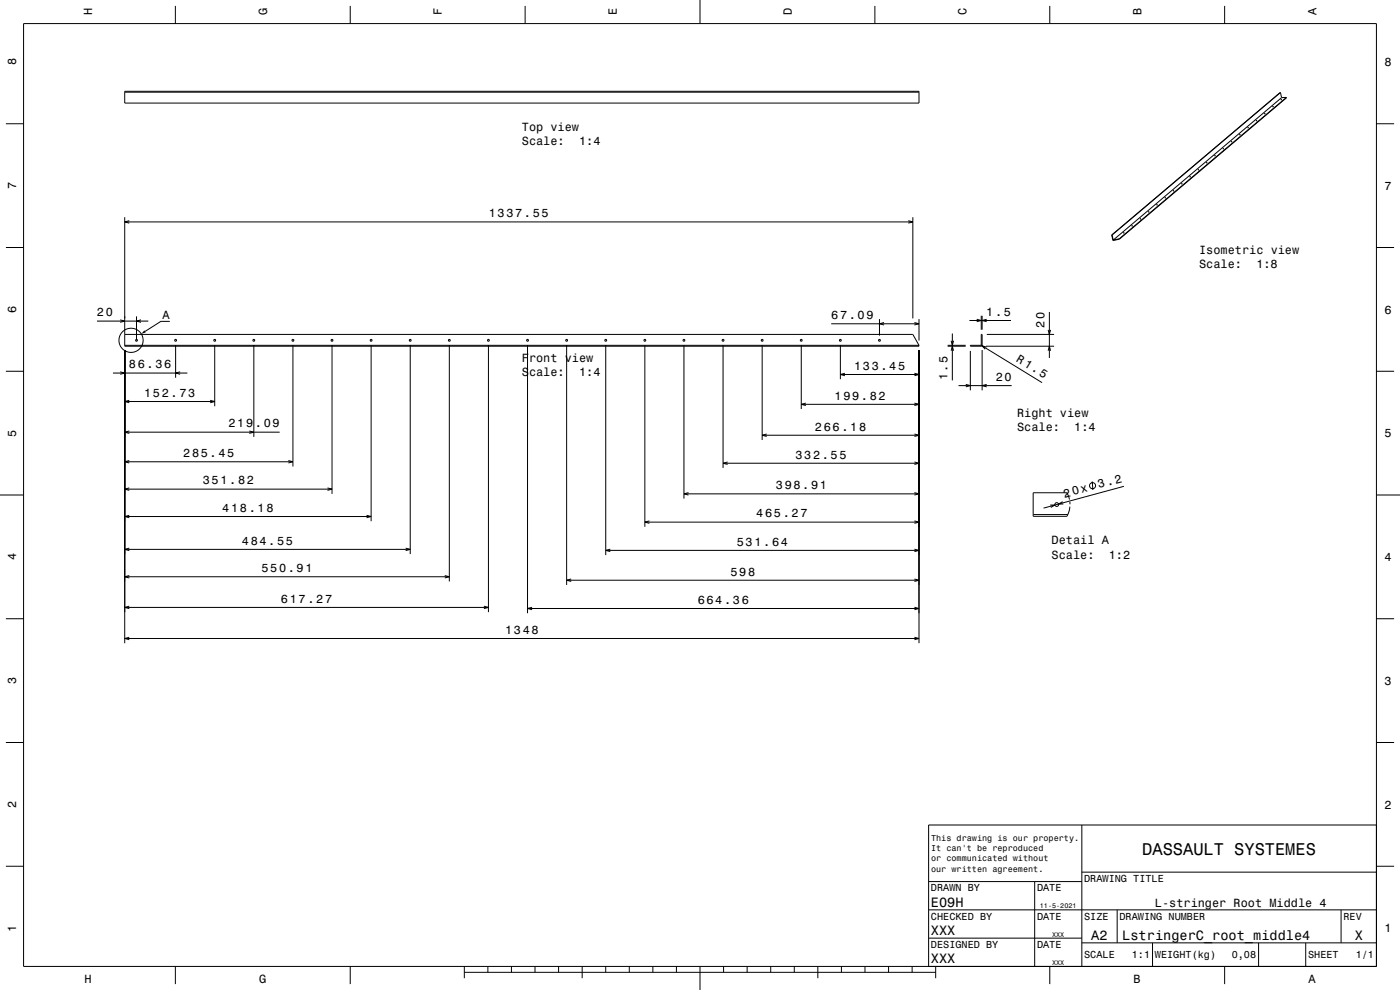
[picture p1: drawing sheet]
<svg xmlns="http://www.w3.org/2000/svg" width="594mm" height="420mm" viewBox="0 0 594 420" stroke-linecap="round" stroke-linejoin="round" font-family="sans-serif">
<g fill="none" stroke="#000" stroke-width=".42">
<path d="M10 10h574v400h-574zM74.4 2.5v7.5M148.6 2.5v7.5M222.8 2.5v7.5M297 0v10M371.2 2.5v7.5M445.4 2.5v7.5M519.6 2.5v7.5M52.9 38.7h337v5h-337zM52.9 39.1h337M387.3 38.7v.4M543.3 39.3l.5 2.1"/>
<path d="M543.3 39.3l-71.5 60.4M543.3 39.3l-71.6 60.4M2.5 52.5h7.5M525.9 57.2h.1M525.9 57.1h.3zM529.4 54.2h.1M529.4 54.2l.4-.1zM532.9 51.2v.1M533 51.2h.3zM536.4 48.3h.1M536.5 48.2h.3zM539.9 45.3l.4-.1z"/>
<path d="M543.5 42.3l.3-.1zM543.8 41.4l-71.5 60.5M543.8 42.2h.1M545.8 41.3l-2 .1M545.8 41.3l-70.9 60M545.8 41.3l-70.8 60.2M584 52.5h7.5M501.2 78h.1M501.3 78l.3-.1zM504.8 75h.3zM508.3 72.1l.4-.1zM511.8 69.1l.4-.1z"/>
<path d="M515.3 66.1l.4-.1zM518.8 63.1h.4zM522.3 60.2l.4-.1zM52.9 92.1v54.8h337v-.4M52.9 94.1h334.4M54.8 93.6l-1.9 .5 1.9 .6M385.4 93.6l1.9 .5-1.9 .6M387.3 92.1v43M471.7 99.7l.7 2.3M471.8 99.7l.5 2.2M471.8 99.7h-.1M476.6 98.8h.4z"/>
<path d="M480.1 95.9h.1M480.2 95.8h.3zM483.7 92.9h.1M483.7 92.8h.3zM487.2 89.9h.1M487.2 89.9l.4-.1zM490.7 86.9v.1M490.8 86.9h.3zM494.3 83.9h.3zM497.7 81l.4-.1zM2.5 105h7.5M472.3 101.9l.1 .1"/>
<path d="M474.9 101.3l-2.6 .6M474.9 101.3l.1 .2M475 101.5l-2.6 .5M584 105h7.5M41.1 136.2h21.8M51 135.7l1.9 .5-1.9 .5M57.9 134.2v10.2M59.8 135.7l-1.9 .5 1.9 .5M72 136.3h-3.7l-6.7 4.3M352.7 137.4h37.2M373.1 135.4v7M375.1 136.8l-2 .6 2 .5"/>
<path d="M388 136.8l1.9 .6-1.9 .5M389.9 135.4v9.1M411.3 136h17.6M414.4 135.4l1.9 .6-1.9 .5M416.3 134v5.9M416.7 134v5.9M418.6 135.4l-1.9 .6 1.9 .5M444.7 139.9l.5 2 .5-2M445.2 132.4v19.5M2.5 157.5h7.5M47.9 158.3h31.6M51 157.7l1.9 .6-1.9 .5"/>
<path d="M52.9 148.5v124.4M52.9 141.9h334.4l2.6 4.6M52.9 146.5h337M74.5 146.4v13.9M76.4 157.7l-1.9 .6 1.9 .5M91.1 146.4v25.9M107.7 146.4v39M124.3 146.4v51.5M140.9 146.4v63.1M157.5 146.4v74.7M174.1 146.4v88.7M190.6 146.4v100.3"/>
<path d="M207.2 146.4v113.3M223.8 146.4v113.8M240.4 146.4v101.8M257 146.4v89.1M273.6 146.4v77.1M290.2 146.4v65.1M306.8 146.4v52.1M323.4 146.4v40.2M340 146.4v27.1M356.6 146.4v14.5M356.6 158.9h33.3M358.5 158.4l-1.9 .5 1.9 .5"/>
<path d="M388 158.4l1.9 .5-1.9 .5M389.9 148.5v124.4M402.1 146.9h7.6M402.1 146.5h7.6M403.5 148.8l.6-1.9 .5 1.9M403.5 144.6l.6 1.9 .5-1.9M404.1 141.5v19.9M411.7 146.5h5l-.4 .4h-4.6zM411.7 148.9v16.7M416.7 146.5v-4.6h-.4v4.6l25.9 15.8M416.7 148.5v17.1M418.3 146.9h28.9"/>
<path d="M418.6 147.3l-2-.6 1.4 1.4M418.7 141.9h28.5M444.7 148.8l.5-1.9 .5 1.9M584 157.5h7.5M52.9 170.3h38.2M54.8 169.8l-1.9 .5 1.9 .6M89.2 169.8l1.9 .5-1.9 .6M340 171.5h49.9M341.9 171l-1.9 .5 1.9 .6M388 171l1.9 .5-1.9 .6M406.7 163.6h22.5M409.8 163.1l1.9 .5-1.9 .5"/>
<path d="M418.6 163.1l-1.9 .5 1.9 .5M52.9 183.4h65.7M52.9 195.9h71.4M54.8 182.8l-1.9 .6 1.9 .5M54.8 195.4l-1.9 .5 1.9 .5M105.8 182.8l1.9 .6-1.9 .5M122.4 195.4l1.9 .5-1.9 .5M306.8 196.5h83.1M308.7 196l-1.9 .5 1.9 .5M323.4 184.6h66.5M325.3 184.1l-1.9 .5 1.9 .6M388 184.1l1.9 .5-1.9 .6"/>
<path d="M388 196l1.9 .5-1.9 .5M0 210h10M52.9 207.5h88M52.9 219.1h104.6M54.8 207l-1.9 .5 1.9 .5M54.8 218.6l-1.9 .5 1.9 .6M138.9 207l2 .5-2 .5M155.5 218.6l2 .5-2 .6M290.2 209.5h99.7M292.1 209l-1.9 .5 1.9 .5M388 209l1.9 .5-1.9 .5M438.4 218.3h14.7"/>
<path d="M445.6 214.3h2l-1.7 1M450.9 212.8l-1.8 1h2M453.8 211.9l-1.1-2.9h-14.3v10.1h14.3l.4-.8M453.9 212.9l.1 1M453.9 214.9l-.8 3.4M463.4 204.3l.3 3.5M476.9 206.3l-34.1 9.3M584 210h10M52.9 233.1h121.2M54.8 232.6l-1.9 .5 1.9 .5M172.1 232.6l2 .5-2 .5M257 233.5h132.9"/>
<path d="M258.9 233l-1.9 .5 1.9 .5M273.6 221.5h116.3M275.5 221l-1.9 .5 1.9 .5M388 221l1.9 .5-1.9 .5M388 233l1.9 .5-1.9 .5M52.9 244.7h137.7M52.9 257.7h154.3M54.8 244.2l-1.9 .5 1.9 .5M54.8 257.2l-1.9 .5 1.9 .5M188.7 244.2l1.9 .5-1.9 .5M205.3 257.2l1.9 .5-1.9 .5M223.8 258.2h166.1"/>
<path d="M225.8 257.6l-2 .6 2 .5M240.4 246.2h149.5M242.4 245.6l-2 .6 2 .5M388 245.6l1.9 .6-1.9 .5M388 257.6l1.9 .6-1.9 .5M2.5 262.5h7.5M52.9 270.9h337M54.8 270.4l-1.9 .5 1.9 .5M388 270.4l1.9 .5-1.9 .5M584 262.5h7.5M2.5 315h7.5M584 315h7.5"/>
<path d="M459 350v60M584 350h-190v60M2.5 367.5h7.5M394 374h65M439 374v36M459 370h125M584 367.5h7.5M394 398h65M394 386h190M474 386v14M569 386v14M74.4 410v7.5"/>
<path d="M148.6 410v7.5M197 412.5h200M197 410v5M207 410v2.5M217 410v2.5M227 410v2.5M237 410v2.5M247 410v5M257 410v2.5M267 410v2.5M277 410v2.5M287 410v2.5"/>
<path d="M297 410v10M307 410v2.5M317 410v2.5M327 410v2.5M337 410v2.5M347 410v5M357 410v2.5M367 410v2.5M377 410v2.5M387 410v2.5M397 410v5M445.4 410v7.5"/>
<path d="M459 400h125M489 400v10M519.6 410v7.5M534 400v10M554 400v10"/>
<circle cx="55.6" cy="144.4" r="5.1"/>
<circle cx="57.9" cy="144.4" r=".4"/>
<circle cx="74.5" cy="144.4" r=".4"/>
<circle cx="91.1" cy="144.4" r=".4"/>
<circle cx="107.7" cy="144.4" r=".4"/>
<circle cx="124.3" cy="144.4" r=".4"/>
<circle cx="140.9" cy="144.4" r=".4"/>
<circle cx="157.5" cy="144.4" r=".4"/>
<circle cx="174.1" cy="144.4" r=".4"/>
<circle cx="190.6" cy="144.4" r=".4"/>
<circle cx="207.2" cy="144.4" r=".4"/>
<circle cx="223.8" cy="144.4" r=".4"/>
<circle cx="240.4" cy="144.4" r=".4"/>
<circle cx="257" cy="144.4" r=".4"/>
<circle cx="273.6" cy="144.4" r=".4"/>
<circle cx="290.2" cy="144.4" r=".4"/>
<circle cx="306.8" cy="144.4" r=".4"/>
<circle cx="323.4" cy="144.4" r=".4"/>
<circle cx="340" cy="144.4" r=".4"/>
<circle cx="356.6" cy="144.4" r=".4"/>
<circle cx="373.1" cy="144.4" r=".4"/>
<circle cx="448.4" cy="214.1" r=".8"/>
<circle cx="463.6" cy="206" r="1.28"/>
</g>
<path d="M61.3 140.2l.5 .8-1.9 .6z" fill-rule="evenodd" fill="#000"/>
<text font-size="7.2" x="484.6" y="362.6">DASSAULT SYSTEMES</text>
<g font-size="5.8">
<text x="395" y="384.6">E09H</text>
<text x="395" y="396.6">XXX</text>
<text x="463" y="398.6">A2</text>
<text x="476.2" y="398.6">LstringerC_root_middle4</text>
<text x="574.8" y="398.6">X</text>
<text x="395" y="408.6">XXX</text>
</g>
<g font-size="5.1">
<text x="466.2" y="207.1" transform="rotate(-15 466.2 207.1)">3.2</text>
<text x="451.7" y="211.1" transform="rotate(-15 451.7 211.1)">20x</text>
</g>
<g font-size="5">
<text x="39.1" y="6.5" transform="rotate(-90 39.1 6.5)">H</text>
<text x="113.3" y="6.5" transform="rotate(-90 113.3 6.5)">G</text>
<text x="187.5" y="6.5" transform="rotate(-90 187.5 6.5)">F</text>
<text x="261.7" y="6.5" transform="rotate(-90 261.7 6.5)">E</text>
<text x="335.9" y="6.5" transform="rotate(-90 335.9 6.5)">D</text>
<text x="410.1" y="6.5" transform="rotate(-90 410.1 6.5)">C</text>
<text x="484.3" y="6.5" transform="rotate(-90 484.3 6.5)">B</text>
<text x="558.5" y="6.5" transform="rotate(-90 558.5 6.5)">A</text>
<text x="6.8" y="27.8" transform="rotate(-90 6.8 27.8)">8</text>
<text x="587.5" y="28.1">8</text>
<text x="221.4" y="55.6">Top view</text>
<text x="221.4" y="61.6">Scale:</text>
<text x="245.7" y="61.6">1:4</text>
<text x="6.8" y="80.3" transform="rotate(-90 6.8 80.3)">7</text>
<text x="587.5" y="80.6">7</text>
<text x="207.4" y="92.1">1337.55</text>
<text x="508.8" y="107.8">Isometric view</text>
<text x="508.8" y="113.8">Scale:</text>
<text x="533" y="113.8">1:8</text>
<text x="6.8" y="132.8" transform="rotate(-90 6.8 132.8)">6</text>
<text x="41.1" y="134.2">20</text>
<text x="69" y="135.1">A</text>
<text x="352.7" y="135.4">67.09</text>
<text x="418.4" y="134">1.5</text>
<text x="587.5" y="133.1">6</text>
<text x="443.2" y="139.1" transform="rotate(-90 443.2 139.1)">20</text>
<text x="221.4" y="153.5">Front view</text>
<text x="430.8" y="153" transform="rotate(31 430.8 153)">R 1.5</text>
<text x="54.7" y="156.3">86.36</text>
<text x="221.4" y="159.5">Scale:</text>
<text x="245.7" y="159.5">1:4</text>
<text x="362.4" y="156.9">133.45</text>
<text x="402.1" y="161.4" transform="rotate(-90 402.1 161.4)">1.5</text>
<text x="422.5" y="161.6">20</text>
<text x="61.2" y="168.3">152.73</text>
<text x="354.1" y="169.5">199.82</text>
<text x="431.5" y="176.7">Right view</text>
<text x="6.8" y="185.3" transform="rotate(-90 6.8 185.3)">5</text>
<text x="96.9" y="181.4">219.09</text>
<text x="345.8" y="182.6">266.18</text>
<text x="431.5" y="182.8">Scale:</text>
<text x="455.8" y="182.8">1:4</text>
<text x="587.5" y="185.6">5</text>
<text x="77.7" y="193.9">285.45</text>
<text x="337.5" y="194.5">332.55</text>
<text x="86" y="205.5">351.82</text>
<text x="329.2" y="207.5">398.91</text>
<text x="94.3" y="217.1">418.18</text>
<text x="320.9" y="219.5">465.27</text>
<text x="102.6" y="231.1">484.55</text>
<text x="312.6" y="231.5">531.64</text>
<text x="446.2" y="230.9">Detail A</text>
<text x="6.8" y="237.8" transform="rotate(-90 6.8 237.8)">4</text>
<text x="446.2" y="237">Scale:</text>
<text x="470.5" y="237">1:2</text>
<text x="587.5" y="238.1">4</text>
<text x="110.9" y="242.7">550.91</text>
<text x="309.9" y="244.2">598</text>
<text x="119.2" y="255.7">617.27</text>
<text x="296" y="256.2">664.36</text>
<text x="214.3" y="268.9">1348</text>
<text x="6.8" y="290.3" transform="rotate(-90 6.8 290.3)">3</text>
<text x="587.5" y="290.6">3</text>
<text x="6.8" y="342.8" transform="rotate(-90 6.8 342.8)">2</text>
<text x="587.5" y="343.1">2</text>
<text x="490" y="384.9">L-stringer Root Middle 4</text>
<text x="6.8" y="395.3" transform="rotate(-90 6.8 395.3)">1</text>
<text x="587.5" y="395.6">1</text>
<text x="35.8" y="416.8">H</text>
<text x="110" y="416.8">G</text>
<text x="481" y="416.8">B</text>
<text x="555.2" y="416.8">A</text>
</g>
<g font-size="4.3">
<text x="460" y="374.2">DRAWING TITLE</text>
<text x="395" y="378.2">DRAWN BY</text>
<text x="440" y="378.2">DATE</text>
<text x="395" y="390.2">CHECKED BY</text>
<text x="440" y="390.2">DATE</text>
<text x="460" y="390.2">SIZE</text>
<text x="475" y="390.2">DRAWING NUMBER</text>
<text x="570" y="390.2">REV</text>
<text x="395" y="402.2">DESIGNED BY</text>
<text x="440" y="402.2">DATE</text>
<text x="460" y="406.6">SCALE</text>
<text x="480.2" y="406.6">1:1</text>
<text x="490" y="406.6">WEIGHT(kg)</text>
<text x="522.6" y="406.6">0,08</text>
<text x="555" y="406.6">SHEET</text>
<text x="575.2" y="406.6">1/1</text>
</g>
<g font-size="3.6">
<text x="395.1" y="356.8">This drawing is our property.</text>
<text x="395.1" y="361.2">It can't be reproduced</text>
<text x="395.1" y="365.5">or communicated without</text>
<text x="395.1" y="369.8">our written agreement.</text>
</g>
<g font-size="2.9">
<text x="441.2" y="385.3">11-5-2021</text>
<text x="446.4" y="397.3">XXX</text>
<text x="446.4" y="409.3">XXX</text>
</g>
</svg>
